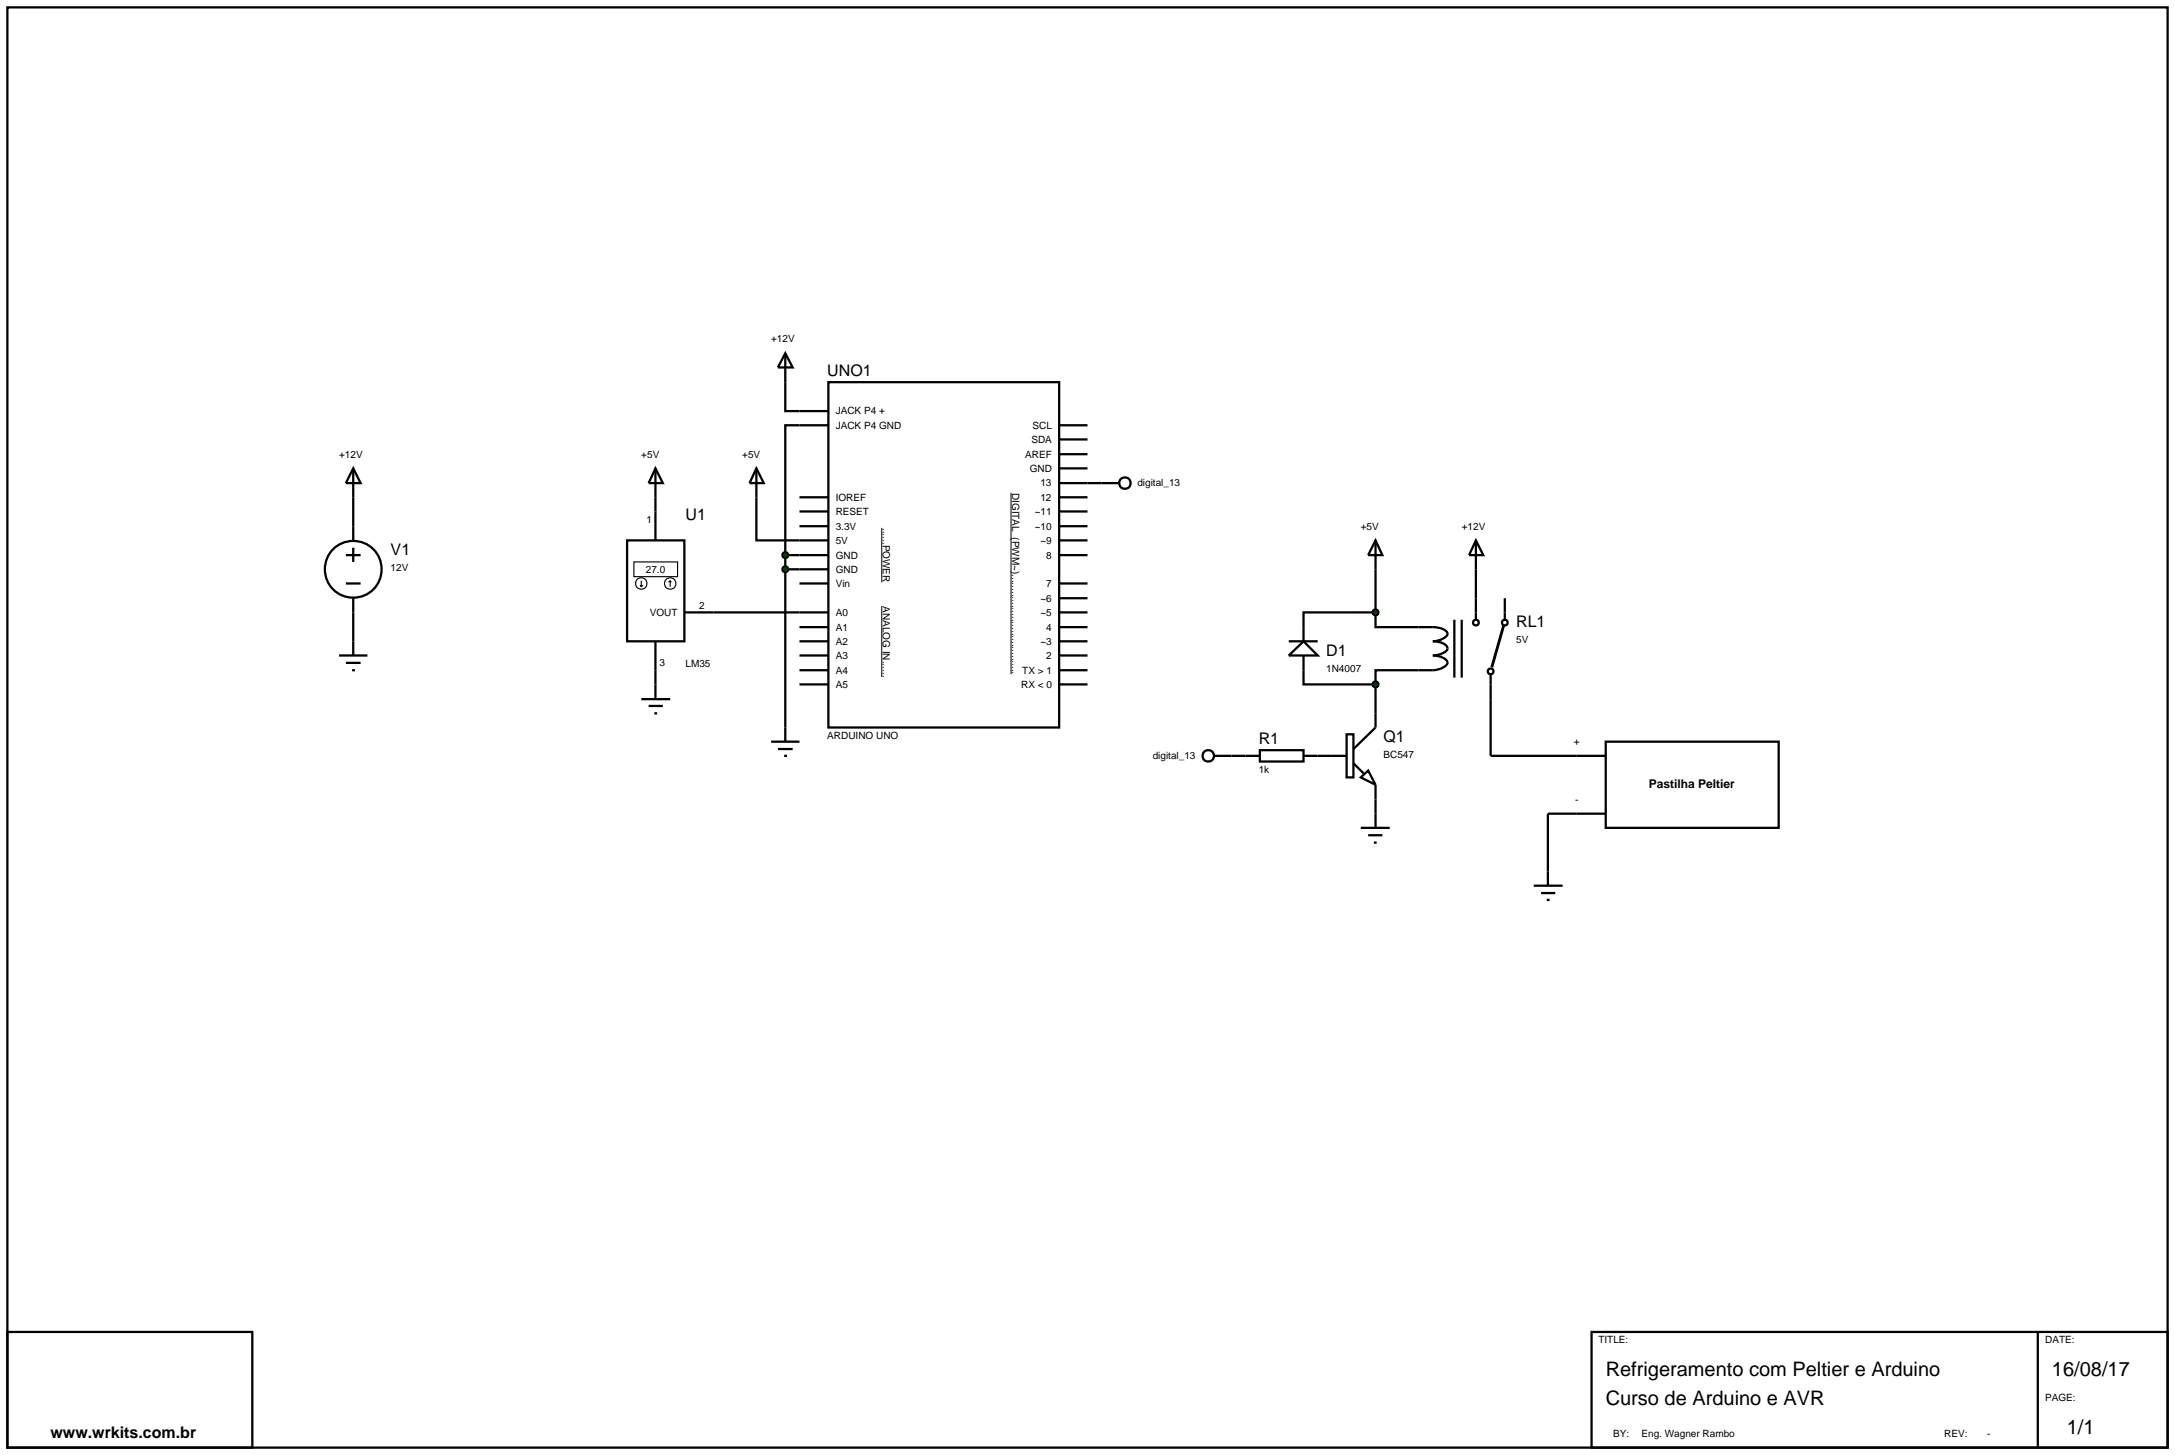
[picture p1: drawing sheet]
<svg xmlns="http://www.w3.org/2000/svg" width="384mm" height="257mm" viewBox="0 0 384 257" stroke-linecap="round" stroke-linejoin="round" font-family="sans-serif">
<g fill="none" stroke="#000" stroke-width=".4">
<path d="M1.3 1.3h381v254h-381zM138.5 67.4v5.1h7.6M146.1 67.4h40.7v60.9h-40.7zM146.1 75h-7.6v22.9M186.8 77.5h5M186.8 75h5M61 97.9h2.6M62.3 87.7v7.6M62.3 96.6v2.5M115.6 87.7v2.5M133.4 87.7v7.6h12.7M138.5 97.9h7.6"/>
<path d="M138.5 97.9v32.9M141 87.7h5.1M141 90.2h5.1M141 92.8h5.1M186.8 97.9h5M186.8 85.2h7.5M186.8 87.7h5M186.8 90.2h5M186.8 92.8h5M186.8 95.3h5M186.8 82.6h5M186.8 80.1h5"/>
<path d="M59.8 115.6h5M61 102.9h2.6M61 116.9h2.6M62.1 118.2h.5M62.3 105.5v10.1M115.6 118.2v2.5M125.8 108h20.3M138.5 100.4h7.6M141 102.9h5.1M141 110.6h5.1M141 113.1h5.1M141 115.6h5.1"/>
<path d="M141 118.2h5.1M186.8 108h5M186.8 102.9h5M186.8 110.6h5M186.8 113.1h5M186.8 115.6h5M186.8 118.2h5M186.8 105.5h5M229.9 118.2v2.5h12.7M242.6 108v2.6h7.6M242.6 108h-12.7v2.6M242.6 100.4v7.6"/>
<path d="M250.2 118.2h-7.6v2.5M260.3 100.4v5.1M136 130.8h5M137.2 132.1h2.6M138.3 133.3h.5M141 120.7h5.1M186.8 120.7h5M217.2 133.3h2.5M232.4 133.3h2.5M242.6 120.7v5.1M242.6 141v2.5M1.3 234.9h43.2v20.4h-43.2z"/>
<path d="M280.7 234.9h101.6v20.4h-101.6zM359.4 234.9v20.4"/>
<circle cx="62.3" cy="100.4" r="5"/>
</g>
<path d="M155.5 93.1v9.6M178.3 86.9v32M155.5 106.9v12.5" fill="none" stroke="#000" stroke-width=".18"/>
<g fill="#004000" stroke="#000" stroke-width=".4">
<path d="M138.2 97.5l.3-.1-.5 .5zM138.5 97.4l.3 .1 .2 .4zM138.5 98.4l.5-.5-.2 .4zM138 97.9l.5 .5-.4-.2z"/>
<path d="M138.1 100.1l.4-.2-.5 .5zM138.5 99.9l.3 .1 .2 .4zM139 100.4l-.1 .3-.4 .2zM138 100.4l.5 .5-.4-.2z"/>
</g>
<g fill="#004000">
<path d="M138.5 97.4l.5 .5-.5 .5-.5-.5z"/>
<path d="M138 100.4l.5-.5 .5 .5-.5 .5z"/>
</g>
<g fill="none" stroke="#000" stroke-width=".4">
<path d="M138.5 62.3l1.3 2.5h-2.6zM138.5 62.3v5.1M62.3 82.6l1.3 2.6h-2.6zM62.3 82.6v5.1M110.6 95.3h10.1v17.8h-10.1zM115.6 82.6l1.3 2.6h-2.5zM115.6 82.6v5.1M115.6 90.2v5.1M133.4 82.6l1.3 2.6h-2.5zM133.4 82.6v5.1M194.3 85.2h3M242.6 95.3l1.2 2.6h-2.5z"/>
<path d="M242.6 95.3v5.1M260.3 95.3l1.3 2.6h-2.5zM260.3 95.3v5.1M115.6 113.1v5.1M120.7 108h5.1M227.3 115.6l2.6-2.5 2.5 2.5zM227.3 113.1h5.1M229.9 110.6v2.5M229.9 115.6v2.6M250.2 110.6a9 9 0 0 1 4.3 .3l.7 .6 .1 .3a2.79 2.79 0 0 1-2.6 1.3 3.2 3.2 0 0 1 2.5 .9l.1 .4a2.77 2.77 0 0 1-2.6 1.2 3.3 3.3 0 0 1 2.5 1l.1 .3a2.79 2.79 0 0 1-2.6 1.3h-2.5M256.5 109.3v10.2M257.8 109.3v10.2"/>
<path d="M260.3 105.5v3.8M262.9 119v14.3h20.3M265.4 105.5v3.8M113.1 123.3h5.1M114.4 124.5h2.5M115.4 125.8h.5M115.6 120.7v2.6M214.1 133.3h3.1M219.7 133.3h2.5M222.2 132.3h7.7v2h-7.7zM229.9 133.3h2.5M234.9 133.3h2.6"/>
<path d="M237.5 129.5h1.2v7.6h-1.2zM238.7 134.6l1.8 1.8M240 137.1l1.3-1.2 1.3 2.5zM242.6 125.8v2.5l-3.9 3.8M242.6 138.4v2.6M283.2 130.8h30.5v15.2h-30.5zM240 146h5.1M241.3 147.3h2.5M242.3 148.6h.5M242.6 143.5v2.5M270.5 156.2h5.1M271.8 157.5h2.5"/>
<path d="M272.8 158.7h.5M283.2 143.5h-10.2v12.7"/>
<circle cx="198.4" cy="85.2" r="1.01"/>
<circle cx="260.3" cy="109.8" r=".51"/>
<circle cx="262.9" cy="118.4" r=".51"/>
<circle cx="265.4" cy="109.8" r=".51"/>
<circle cx="213.1" cy="133.3" r="1.01"/>
</g>
<path d="M265.2 110.3l-2.1 7.4" fill="none" stroke="#000" stroke-width=".5"/>
<g fill="none" stroke="#000" stroke-width=".2">
<path d="M111.8 99.1h7.7v2.6h-7.7zM112.9 103.2l.2 .3M113.1 102.4v1.1M113.4 103.2l-.3 .3M118.2 102.4l-.3 .3M118.2 102.4l.2 .3M118.2 102.4v1.1"/>
<circle cx="113.1" cy="102.9" r="1.01"/>
<circle cx="118.2" cy="102.9" r="1.01"/>
</g>
<g fill="#004000" stroke="#000" stroke-width=".4">
<path d="M242.3 120.3l.3-.1-.5 .5zM242.6 120.2l.4 .2 .1 .3zM243.1 120.7l-.1 .3-.4 .2zM242.1 120.7l.5 .5-.4-.2z"/>
<path d="M242.3 107.6l.3-.1-.5 .5zM242.6 107.5l.4 .2 .1 .3zM242.6 108.5l.5-.5-.1 .3zM242.1 108l.5 .5-.4-.2z"/>
</g>
<g fill="#004000">
<path d="M242.6 120.2l.5 .5-.5 .5-.5-.5z"/>
<path d="M242.6 107.5l.5 .5-.5 .5-.5-.5z"/>
</g>
<g font-size="3.5">
<text x="283.2" y="242.7">Refrigeramento com Peltier e Arduino</text>
<text x="361.9" y="242.7">16/08/17</text>
<text x="283.2" y="247.8">Curso de Arduino e AVR</text>
<text x="364.5" y="252.9">1/1</text>
</g>
<g font-size="2.8">
<text x="145.9" y="66.3">UNO1</text>
<text x="120.9" y="91.7">U1</text>
<text x="68.9" y="97.9">V1</text>
<text x="267.4" y="110.6">RL1</text>
<text x="233.9" y="115.7">D1</text>
<text x="222" y="131.2">R1</text>
<text x="244" y="130.9">Q1</text>
<text x="8.9" y="253.6">www.wrkits.com.br</text>
</g>
<text font-size="2.1" x="290.8" y="139">Pastilha Peltier</text>
<g font-size="1.8">
<text x="136" y="60.4">+12V</text>
<text x="147.4" y="73.1">JACK P4 +</text>
<text x="147.4" y="75.6">JACK P4 GND</text>
<text x="182.1" y="75.6">SCL</text>
<text x="59.8" y="80.7">+12V</text>
<text x="113.1" y="80.7">+5V</text>
<text x="130.9" y="80.7">+5V</text>
<text x="180.8" y="80.7">AREF</text>
<text x="181.6" y="83.2">GND</text>
<text x="181.9" y="78.1">SDA</text>
<text x="147.4" y="88.3">IOREF</text>
<text x="178.5" y="86.9" transform="rotate(90 178.5 86.9)">DIGITAL (PWM~)....................................</text>
<text x="183.5" y="88.3">12</text>
<text x="183.5" y="85.8">13</text>
<text x="200.6" y="85.8">digital_13</text>
<text x="114" y="92.2">1</text>
<text x="147.4" y="90.8">RESET</text>
<text x="147.4" y="93.4">3.3V</text>
<text x="147.4" y="95.9">5V</text>
<text x="155.7" y="93.1" transform="rotate(90 155.7 93.1)">......POWER</text>
<text x="182.5" y="93.4">~10</text>
<text x="182.5" y="90.8">~11</text>
<text x="183.5" y="95.9">~9</text>
<text x="240" y="93.4">+5V</text>
<text x="257.8" y="93.4">+12V</text>
<text x="68.9" y="100.7">12V</text>
<text x="113.9" y="101">27.0</text>
<text x="147.4" y="98.5">GND</text>
<text x="147.4" y="101">GND</text>
<text x="184.5" y="98.5">8</text>
<text x="123.3" y="107.4">2</text>
<text x="147.4" y="103.5">Vin</text>
<text x="155.7" y="106.9" transform="rotate(90 155.7 106.9)">ANALOG IN......</text>
<text x="183.5" y="106.1">~6</text>
<text x="184.5" y="103.5">7</text>
<text x="114.6" y="108.6">VOUT</text>
<text x="147.4" y="108.6">A0</text>
<text x="147.4" y="111.2">A1</text>
<text x="147.4" y="113.7">A2</text>
<text x="183.5" y="113.7">~3</text>
<text x="183.5" y="108.6">~5</text>
<text x="184.5" y="111.2">4</text>
<text x="267.4" y="113.4">5V</text>
<text x="116.3" y="117.4">3</text>
<text x="120.9" y="117.7">LM35</text>
<text x="147.4" y="116.2">A3</text>
<text x="147.4" y="118.8">A4</text>
<text x="180.3" y="118.8">TX &gt; 1</text>
<text x="184.5" y="116.2">2</text>
<text x="233.9" y="118.5">1N4007</text>
<text x="147.4" y="121.3">A5</text>
<text x="180.1" y="121.3">RX &lt; 0</text>
<text x="145.9" y="130.3">ARDUINO UNO</text>
<text x="277.6" y="131.4">+</text>
<text x="203.3" y="133.9">digital_13</text>
<text x="222" y="136.3">1k</text>
<text x="244" y="133.7">BC547</text>
<text x="277.8" y="141.6">-</text>
<text x="281.9" y="236.9">TITLE:</text>
<text x="360.7" y="236.9">DATE:</text>
<text x="360.7" y="247">PAGE:</text>
<text x="284.5" y="253.4">BY:</text>
<text x="289.5" y="253.4">Eng. Wagner Rambo</text>
<text x="342.9" y="253.4">REV:</text>
<text x="350.5" y="253.4">-</text>
</g>
</svg>
